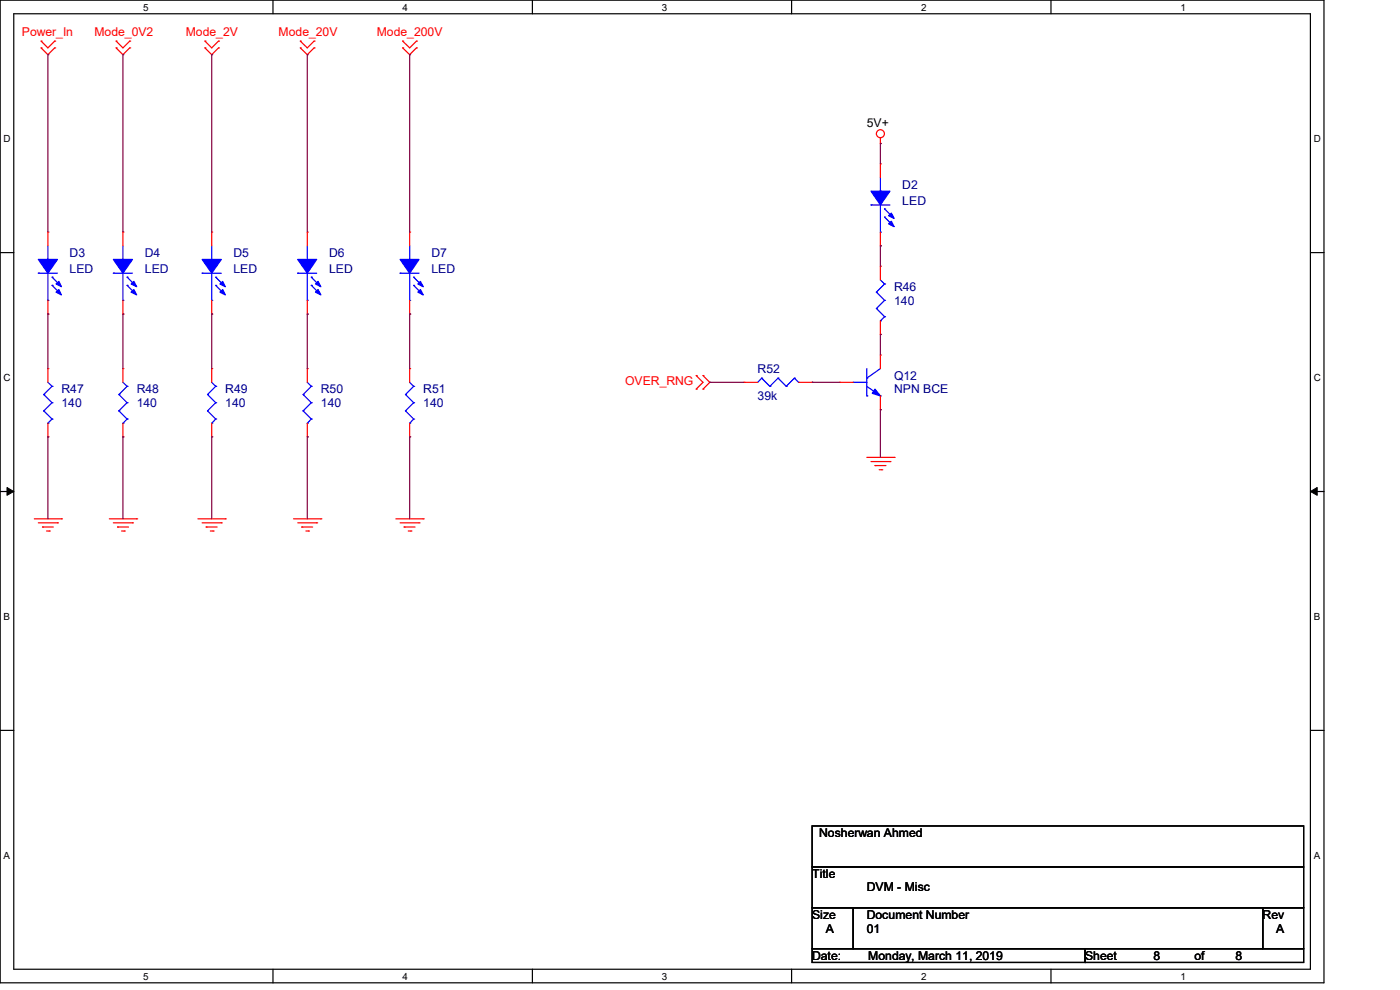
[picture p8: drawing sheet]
<svg xmlns="http://www.w3.org/2000/svg" width="297mm" height="210mm" viewBox="0 0 297 210" stroke-linecap="round" stroke-linejoin="round" font-family="sans-serif">
<path d="M0 0h280.9v208.5h-280.9zM2.9 2.9h275.1v202.7h-275.1z" fill="none" stroke="#000" stroke-width=".25"/>
<g fill="#fff">
<path d="M30.4 .3h1.1v2.4h-1.1z"/>
<path d="M30.4 205.9h1.1v2.3h-1.1z"/>
</g>
<path d="M57.9 0v2.9M57.9 205.6v2.9" fill="none" stroke="#000" stroke-width=".25"/>
<g fill="#fff">
<path d="M85.4 .3h1.1v2.4h-1.1z"/>
<path d="M85.4 205.9h1.1v2.3h-1.1z"/>
</g>
<path d="M112.9 0v2.9M112.9 205.6v2.9" fill="none" stroke="#000" stroke-width=".25"/>
<g fill="#fff">
<path d="M140.4 .3h1.2v2.4h-1.2z"/>
<path d="M140.4 205.9h1.2v2.3h-1.2z"/>
</g>
<path d="M167.9 0v2.9M167.9 205.6v2.9" fill="none" stroke="#000" stroke-width=".25"/>
<g fill="#fff">
<path d="M195.4 .3h1.2v2.4h-1.2z"/>
<path d="M195.4 205.9h1.2v2.3h-1.2z"/>
</g>
<path d="M223 0v2.9M223 205.6v2.9" fill="none" stroke="#000" stroke-width=".25"/>
<g fill="#fff">
<path d="M250.4 .3h1.2v2.4h-1.2z"/>
<path d="M250.4 205.9h1.2v2.3h-1.2z"/>
<path d="M.8 28.2h1.4v2.4h-1.4z"/>
<path d="M278.7 28.2h1.5v2.4h-1.5z"/>
<path d="M.8 78.9h1.4v2.3h-1.4z"/>
<path d="M278.7 78.9h1.5v2.3h-1.5z"/>
</g>
<path d="M0 53.6h2.9M278 53.6h2.9" fill="none" stroke="#000" stroke-width=".25"/>
<g fill="#fff">
<path d="M.8 129.6h1.3v2.3h-1.3z"/>
<path d="M278.7 129.6h1.4v2.3h-1.4z"/>
</g>
<path d="M0 104.3h2.9M278 104.3h2.9" fill="none" stroke="#000" stroke-width=".25"/>
<path d="M1.5 103.4l1.4 .9-1.4 .8zM278 104.3l1.4-.9v1.7z" fill="#000" stroke="#000" stroke-width=".21"/>
<g fill="#fff">
<path d="M.8 180.3h1.3v2.3h-1.3z"/>
<path d="M278.7 180.3h1.4v2.3h-1.4z"/>
</g>
<path d="M0 154.9h2.9M278 154.9h2.9M172.3 175.2h104.3v8.7h-104.3zM172.3 183.9h104.3v8.7h-104.3zM172.3 192.6h8.7v8.7h-8.7zM181 192.6h86.9v8.7h-86.9zM267.9 192.6h8.7v8.7h-8.7zM172.3 201.3h57.9v2.9h-57.9zM230.2 201.3h46.4v2.9h-46.4z" fill="none" stroke="#000" stroke-width=".25"/>
<g fill="none" stroke="#f00" stroke-width=".25">
<path d="M8.7 10.2h.1M8.7 8.7h.1M8.7 10.2l1.5 1.4 1.4-1.4M8.7 8.7l1.5 1.5 1.4-1.5M11.6 10.2h.1M11.6 8.7h.1M24.6 10.2h.1M24.6 8.7h.1M24.6 10.2l1.5 1.4 1.4-1.4M24.6 8.7l1.5 1.5 1.4-1.5M27.5 10.2h.1M27.5 8.7h.1"/>
<path d="M43.5 10.2h.1M43.5 8.7h.1M43.5 10.2l1.4 1.4 1.5-1.4M43.5 8.7l1.4 1.5 1.5-1.5M46.4 10.2h.1M46.4 8.7h.1M63.7 10.2h.1M63.7 8.7h.1M63.7 10.2l1.5 1.4 1.4-1.4M63.7 8.7l1.5 1.5 1.4-1.5M66.6 10.2h.1M66.6 8.7h.1"/>
<path d="M85.4 10.2h.1M85.4 8.7h.1M85.4 10.2l1.5 1.4 1.4-1.4M85.4 8.7l1.5 1.5 1.4-1.5M88.3 10.2h.1M88.3 8.7h.1M186.8 30.4h.1M186.8 34.8h.1M186.8 29.3v1.1M186.8 34.8v2.9M10.2 49.2h.1M10.2 49.2v3"/>
<path d="M26.1 49.2h.1M26.1 49.2v3M44.9 49.2h.1M44.9 49.2v3M65.2 49.2h.1M65.2 49.2v3M86.9 49.2h.1M86.9 49.2v3M186.8 52.2h.1M186.8 56.5h.1M186.8 49.2v3M186.8 56.5v2.9"/>
<path d="M10.2 78.2h.1M10.2 66.6h.1M10.2 63.7v2.9M10.2 78.2v2.9M26.1 78.2h.1M26.1 66.6h.1M26.1 63.7v2.9M26.1 78.2v2.9M44.9 78.2h.1M44.9 66.6h.1M44.9 63.7v2.9M44.9 78.2v2.9"/>
<path d="M65.2 78.2h.1M65.2 66.6h.1M65.2 63.7v2.9M65.2 78.2v2.9M86.9 78.2h.1M86.9 66.6h.1M86.9 63.7v2.9M86.9 78.2v2.9M147.7 79.7h.1M147.7 79.7l1.4 1.4-1.4 1.4M149.1 79.7h.1M149.1 79.7l1.5 1.4-1.5 1.4"/>
<path d="M186.8 71h.1M186.8 75.3h.1M186.8 68.1v2.9M186.8 75.3v2.9M10.2 92.7h.1M10.2 89.8v2.9M26.1 92.7h.1M26.1 89.8v2.9M44.9 92.7h.1M44.9 89.8v2.9M65.2 92.7h.1M65.2 89.8v2.9"/>
<path d="M86.9 92.7h.1M86.9 89.8v2.9M147.7 82.5h.1M149.1 82.5h.1M157.8 81.1h.1M157.8 81.1h2.9M169.4 81.1h2.9M172.3 81.1h.1M178.1 81.1h.1M178.1 81.1h2.9M183.9 97h5.8M184.8 97.9h4"/>
<path d="M185.6 98.8h.1M185.6 98.8h2.4M186.5 99.7h.6M186.8 86.9h.1M186.8 84v2.9M187.1 99.7h.1M188.8 97.9h.1M189.7 97h.1M7.3 110.1h5.7M8.1 110.9h4.1M9 111.8h.1M9 111.8h2.3"/>
<path d="M9.9 112.6h.6M10.5 112.6h.1M12.2 110.9h.1M13 110.1h.1M23.2 110.1h5.8M24 110.9h4.1M24.9 111.8h.1M24.9 111.8h2.4M25.8 112.6h.6M26.4 112.6h.1M28.1 110.9h.1M29 110.1h.1"/>
<path d="M42 110.1h5.8M42.9 110.9h4M43.7 111.8h.1M43.7 111.8h2.4M44.6 112.6h.6M45.2 112.6h.1M46.9 110.9h.1M47.8 110.1h.1M62.3 110.1h5.8M63.2 110.9h4M64 111.8h.1M64 111.8h2.3"/>
<path d="M64.9 112.6h.5M65.4 112.6h.1M67.2 110.9h.1M68.1 110.1h.1M84 110.1h5.8M84.9 110.9h4M85.7 111.8h.1M85.7 111.8h2.4M86.6 112.6h.6M87.2 112.6h.1M88.9 110.9h.1M89.8 110.1h.1"/>
<circle cx="186.8" cy="28.4" r=".85"/>
</g>
<g fill="none" stroke="#00f" stroke-width=".25">
<path d="M186.8 37.7v2.9M8.1 58h.1M8.1 58h4.1M10.2 55h.1M10.2 52.2v2.8M10.2 58v5.7M11 58.8h.1M11 58.8l1.8 1.7M24 58h.1M24 58h4.1M26.1 55h.1M26.1 52.2v2.8"/>
<path d="M26.1 58v5.7M27 58.8h.1M27 58.8l1.7 1.7M42.9 58h.1M42.9 58h4M44.9 55h.1M44.9 52.2v2.8M44.9 58v5.7M45.8 58.8h.1M45.8 58.8l1.7 1.7M63.2 58h.1M63.2 58h4"/>
<path d="M65.2 55h.1M65.2 52.2v2.8M65.2 58v5.7M66 58.8h.1M66 58.8l1.8 1.7M84.9 58h.1M84.9 58h4M86.9 55h.1M86.9 52.2v2.8M86.9 58v5.7M87.8 58.8h.1M87.8 58.8l1.7 1.7"/>
<path d="M184.8 43.5h.1M184.8 43.5h4M186.8 40.6h.1M186.8 49.2h.1M186.8 43.5v5.7M186.8 59.4l.9 .8M187.7 44.3h.1M187.7 46.1h.1M187.7 44.3l1.7 1.8M187.7 46.1l1.7 1.7M10.2 63.7h.1M11 60.5h.1"/>
<path d="M11 60.5l1.8 1.8M26.1 63.7h.1M27 60.5h.1M27 60.5l1.7 1.8M44.9 63.7h.1M45.8 60.5h.1M45.8 60.5l1.7 1.8M65.2 63.7h.1M66 60.5h.1M66 60.5l1.8 1.8M86.9 63.7h.1M87.8 60.5h.1"/>
<path d="M87.8 60.5l1.7 1.8M183.9 78.2v5.8M185.9 62h.1M185.9 65.4h.1M185.9 62l1.8 1.7M185.9 65.4l1.8 1.8M186.8 68.1h.1M186.8 78.2l-2.9 2M187.7 60.2h.1M187.7 63.7h.1M187.7 67.2h.1M187.7 60.2l-1.8 1.8"/>
<path d="M187.7 63.7l-1.8 1.7M187.7 67.2l-.9 .9M9.3 83.7h.1M9.3 87.2h.1M9.3 83.7l1.7 1.7M9.3 87.2l1.7 1.7M10.2 89.8h.1M10.2 81.1l.8 .9M11 82h.1M11 85.4h.1M11 88.9h.1M11 82l-1.7 1.7"/>
<path d="M11 85.4l-1.7 1.8M11 88.9l-.8 .9M25.2 83.7h.1M25.2 87.2h.1M25.2 83.7l1.8 1.7M25.2 87.2l1.8 1.7M26.1 89.8h.1M26.1 81.1l.9 .9M27 82h.1M27 85.4h.1M27 88.9h.1M27 82l-1.8 1.7"/>
<path d="M27 85.4l-1.8 1.8M27 88.9l-.9 .9M44 83.7h.1M44 87.2h.1M44 83.7l1.8 1.7M44 87.2l1.8 1.7M44.9 89.8h.1M44.9 81.1l.9 .9M45.8 82h.1M45.8 85.4h.1M45.8 88.9h.1M45.8 82l-1.8 1.7"/>
<path d="M45.8 85.4l-1.8 1.8M45.8 88.9l-.9 .9M64.3 83.7h.1M64.3 87.2h.1M64.3 83.7l1.7 1.7M64.3 87.2l1.7 1.7M65.2 89.8h.1M65.2 81.1l.8 .9M66 82h.1M66 85.4h.1M66 88.9h.1M66 82l-1.7 1.7"/>
<path d="M66 85.4l-1.7 1.8M66 88.9l-.8 .9M86 83.7h.1M86 87.2h.1M86 83.7l1.8 1.7M86 87.2l1.8 1.7M86.9 89.8h.1M86.9 81.1l.9 .9M87.8 82h.1M87.8 85.4h.1M87.8 88.9h.1M87.8 82l-1.8 1.7"/>
<path d="M87.8 85.4l-1.8 1.8M87.8 88.9l-.9 .9M161.6 80.2h.1M161.6 80.2l-.9 .9M161.6 80.2l1.7 1.8M163.3 82h.1M165.1 80.2h.1M165.1 80.2l-1.8 1.8M165.1 80.2l1.7 1.8M166.8 82h.1M168.5 80.2h.1M168.5 80.2l-1.7 1.8"/>
<path d="M168.5 80.2l.9 .9M169.4 81.1h.1M181 81.1h.1M181 81.1h2.9M183.9 80.2h.1M183.9 84h.1M183.9 82l2.9 2M186.8 84h.1"/>
</g>
<g fill="#00f" stroke="#00f" stroke-width=".25">
<path d="M185.6 82.5l1.2 1.5-1.8-.6z"/>
<path d="M184.8 40.6h4l-2 2.9z" fill-rule="evenodd"/>
<path d="M188.5 47.5l.6-.6 .6 1.2z" fill-rule="evenodd"/>
<path d="M188.5 45.8l.6-.6 .6 1.2z" fill-rule="evenodd"/>
<path d="M84.9 55h4l-2 3z" fill-rule="evenodd"/>
<path d="M89.2 61.4l.6 1.2-1.2-.6z" fill-rule="evenodd"/>
<path d="M89.2 59.7l.6 1.1-1.2-.6z" fill-rule="evenodd"/>
<path d="M63.2 55h4l-2 3z" fill-rule="evenodd"/>
<path d="M67.5 61.4l.6 1.2-1.2-.6z" fill-rule="evenodd"/>
<path d="M67.5 59.7l.6 1.1-1.2-.6z" fill-rule="evenodd"/>
<path d="M42.9 55h4l-2 3z" fill-rule="evenodd"/>
<path d="M46.7 62l.5-.6 .6 1.2z" fill-rule="evenodd"/>
<path d="M46.7 60.2l.5-.5 .6 1.1z" fill-rule="evenodd"/>
<path d="M24 55h4.1l-2 3z" fill-rule="evenodd"/>
<path d="M27.8 62l.6-.6 .6 1.2z" fill-rule="evenodd"/>
<path d="M27.8 60.2l.6-.5 .6 1.1z" fill-rule="evenodd"/>
<path d="M8.1 55h4.1l-2 3z" fill-rule="evenodd"/>
<path d="M11.9 62l.6-.6 .5 1.2z" fill-rule="evenodd"/>
<path d="M11.9 60.2l.6-.5 .5 1.1z" fill-rule="evenodd"/>
</g>
<g fill="none" stroke="#800040" stroke-width=".25">
<path d="M10.2 11.6h.1M10.2 11.6v37.6M26.1 11.6h.1M26.1 11.6v37.6M44.9 11.6h.1M44.9 11.6v37.6M65.2 11.6h.1M65.2 11.6v37.6M86.9 11.6h.1M86.9 11.6v37.6M186.8 30.4h.1M186.8 30.4v4.4"/>
<path d="M186.8 52.2h.1M186.8 52.2v4.3M10.2 66.6h.1M10.2 66.6v11.6M26.1 66.6h.1M26.1 66.6v11.6M44.9 66.6h.1M44.9 66.6v11.6M65.2 66.6h.1M65.2 66.6v11.6M86.9 66.6h.1M86.9 66.6v11.6"/>
<path d="M186.8 71h.1M186.8 71v4.3M10.2 92.7h.1M10.2 92.7v17.4M26.1 92.7h.1M26.1 92.7v17.4M44.9 92.7h.1M44.9 92.7v17.4M65.2 92.7h.1M65.2 92.7v17.4M86.9 92.7h.1M86.9 92.7v17.4"/>
<path d="M150.6 81.1h.1M150.6 81.1h7.2M172.3 81.1h.1M172.3 81.1h5.8M186.8 86.9h.1M186.8 86.9v10.1"/>
</g>
<g font-size="2.6" fill="#f00">
<text x="4.7" y="7.6">Power_In</text>
<text x="20" y="7.6">Mode_0V2</text>
<text x="39.4" y="7.6">Mode_2V</text>
<text x="59.1" y="7.6">Mode_20V</text>
<text x="79.9" y="7.6">Mode_200V</text>
<text x="132.6" y="81.7">OVER_RNG</text>
</g>
<g font-size="2.6">
<text x="183.9" y="27">5V+</text>
<text x="173.8" y="177.5">Nosherwan Ahmed</text>
<text x="172.3" y="186.2">Title</text>
<text x="183.9" y="189.1">DVM - Misc</text>
<text x="172.3" y="194.9">Size</text>
<text x="175.2" y="197.8">A</text>
<text x="183.9" y="197.8">01</text>
<text x="183.9" y="194.9">Document Number</text>
<text x="267.9" y="194.9">Rev</text>
<text x="270.8" y="197.8">A</text>
<text x="172.3" y="203.6">Date:</text>
<text x="184.2" y="203.6">Monday, March 11, 2019</text>
<text x="230.2" y="203.6">Sheet</text>
<text x="244.7" y="203.6">8</text>
<text x="253.4" y="203.6">of</text>
<text x="262.1" y="203.6">8</text>
</g>
<g font-size="2.6" fill="#000080">
<text x="191.4" y="40">D2</text>
<text x="191.4" y="43.5">LED</text>
<text x="14.8" y="54.5">D3</text>
<text x="14.8" y="58">LED</text>
<text x="30.7" y="54.5">D4</text>
<text x="30.7" y="58">LED</text>
<text x="49.5" y="54.5">D5</text>
<text x="49.5" y="58">LED</text>
<text x="69.8" y="54.5">D6</text>
<text x="69.8" y="58">LED</text>
<text x="91.5" y="54.5">D7</text>
<text x="91.5" y="58">LED</text>
<text x="189.7" y="61.7">R46</text>
<text x="189.7" y="64.6">140</text>
<text x="13" y="83.4">R47</text>
<text x="29" y="83.4">R48</text>
<text x="47.8" y="83.4">R49</text>
<text x="68.1" y="83.4">R50</text>
<text x="89.8" y="83.4">R51</text>
<text x="160.7" y="79.1">R52</text>
<text x="189.7" y="80.5">Q12</text>
<text x="189.7" y="83.4">NPN BCE</text>
<text x="13" y="86.3">140</text>
<text x="29" y="86.3">140</text>
<text x="47.8" y="86.3">140</text>
<text x="68.1" y="86.3">140</text>
<text x="89.8" y="86.3">140</text>
<text x="160.7" y="84.9">39k</text>
</g>
<g font-size="2.1">
<text x="30.4" y="2.2">5</text>
<text x="85.4" y="2.2">4</text>
<text x="140.4" y="2.2">3</text>
<text x="195.4" y="2.2">2</text>
<text x="250.4" y="2.2">1</text>
<text x=".8" y="30.1">D</text>
<text x="278.7" y="30.1">D</text>
<text x=".8" y="80.8">C</text>
<text x="278.7" y="80.8">C</text>
<text x=".8" y="131.5">B</text>
<text x="278.7" y="131.5">B</text>
<text x=".8" y="182.2">A</text>
<text x="278.7" y="182.2">A</text>
<text x="30.4" y="207.8">5</text>
<text x="85.4" y="207.8">4</text>
<text x="140.4" y="207.8">3</text>
<text x="195.4" y="207.8">2</text>
<text x="250.4" y="207.8">1</text>
</g>
</svg>
